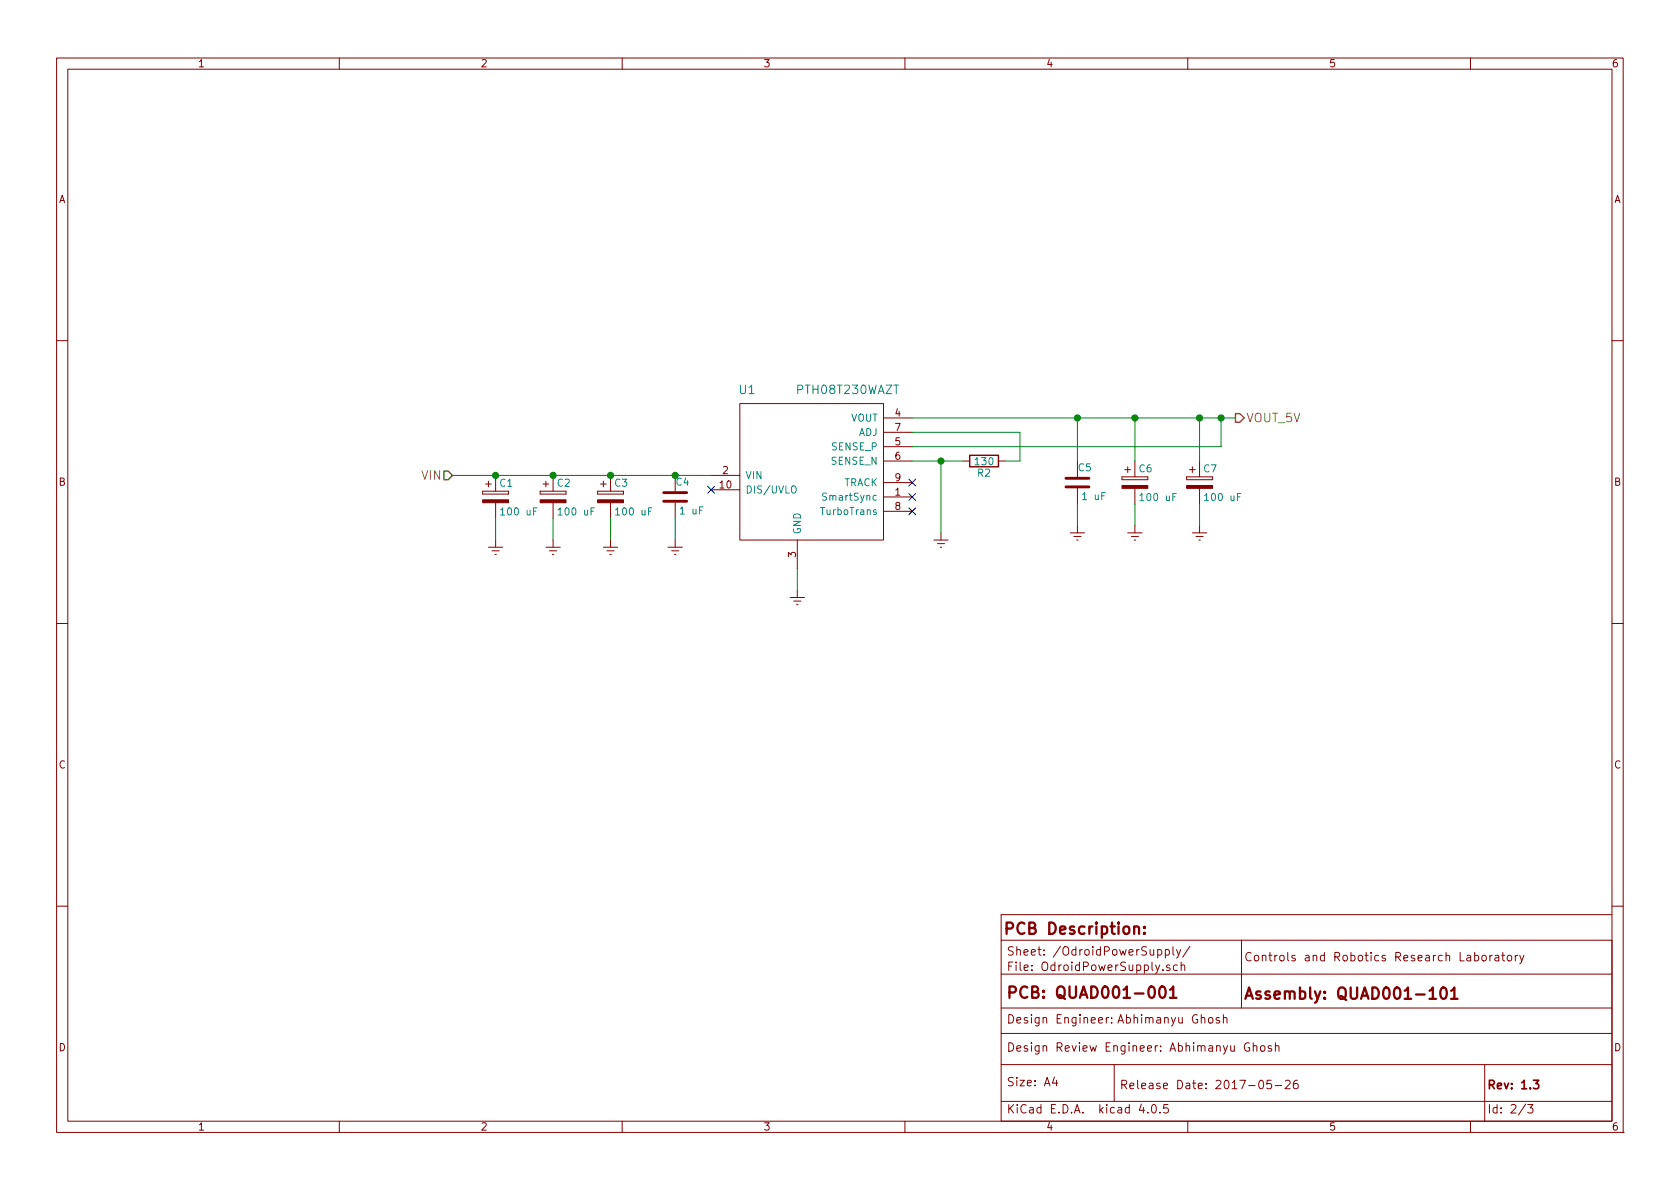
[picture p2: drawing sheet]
EESchema Schematic File Version 2
LIBS:power
LIBS:device
LIBS:transistors
LIBS:conn
LIBS:linear
LIBS:regul
LIBS:74xx
LIBS:cmos4000
LIBS:adc-dac
LIBS:memory
LIBS:xilinx
LIBS:microcontrollers
LIBS:dsp
LIBS:microchip
LIBS:analog_switches
LIBS:motorola
LIBS:texas
LIBS:intel
LIBS:audio
LIBS:interface
LIBS:digital-audio
LIBS:philips
LIBS:display
LIBS:cypress
LIBS:siliconi
LIBS:opto
LIBS:atmel
LIBS:contrib
LIBS:valves
LIBS:relays
LIBS:PowerConnectors
LIBS:PowerManagement
LIBS:custom_relays
LIBS:mechanical
LIBS:quadcopter_pdb-cache
EELAYER 25 0
EELAYER END
$Descr A4 11693 8268
encoding utf-8
Sheet 2 3
Title ""
Date "2017-05-26"
Rev "1.3"
Comp ""
Comment1 "QUAD001-001"
Comment2 "QUAD001-101"
Comment3 "Abhimanyu Ghosh"
Comment4 "Abhimanyu Ghosh"
$EndDescr
$Comp
L PTH08T230WAZT U1
U 1 1
P 5700 3350
F 0 "U1" H 5200 4000 60  0000 C CNN
F 1 "PTH08T230WAZT" H 5900 4000 60  0000 C CNN
F 2 "PowerPackages:PTH08T230WAZT_BCM" H 5700 3350 60  0001 C CNN
F 3 "" H 5700 3350 60  0001 C CNN
	1    5700 3350
	1    0    0    -1  
$EndComp
$Comp
L Earth #PWR26
U 1 1
P 5550 4100
F 0 "#PWR26" H 5550 3850 50  0001 C CNN
F 1 "Earth" H 5550 3950 50  0001 C CNN
F 2 "" H 5550 4100 50  0000 C CNN
F 3 "" H 5550 4100 50  0000 C CNN
	1    5550 4100
	1    0    0    -1  
$EndComp
$Comp
L C C4
U 1 1
P 4700 3450
F 0 "C4" H 4600 3350 50  0000 L CNN
F 1 "1 uF" H 4500 3550 50  0000 L CNN
F 2 "Capacitors_SMD:C_0805_HandSoldering" H 4738 3300 50  0001 C CNN
F 3 "" H 4700 3450 50  0000 C CNN
	1    4700 3450
	-1   0    0    1   
$EndComp
$Comp
L Earth #PWR27
U 1 1
P 6550 3700
F 0 "#PWR27" H 6550 3450 50  0001 C CNN
F 1 "Earth" H 6550 3550 50  0001 C CNN
F 2 "" H 6550 3700 50  0000 C CNN
F 3 "" H 6550 3700 50  0000 C CNN
	1    6550 3700
	1    0    0    -1  
$EndComp
NoConn ~ 4950 3400
NoConn ~ 6350 3550
NoConn ~ 6350 3450
NoConn ~ 6350 3350
$Comp
L Earth #PWR25
U 1 1
P 4700 3750
F 0 "#PWR25" H 4700 3500 50  0001 C CNN
F 1 "Earth" H 4700 3600 50  0001 C CNN
F 2 "" H 4700 3750 50  0000 C CNN
F 3 "" H 4700 3750 50  0000 C CNN
	1    4700 3750
	1    0    0    -1  
$EndComp
$Comp
L R R2
U 1 1
P 6850 3200
F 0 "R2" V 6930 3200 50  0000 C CNN
F 1 "130" V 6850 3200 50  0000 C CNN
F 2 "Resistors_SMD:R_0603_HandSoldering" H 6780 3200 50  0001 C CNN
F 3 "" H 6850 3200 50  0000 C CNN
	1    6850 3200
	0    1    1    0   
$EndComp
$Comp
L CP C3
U 1 1
P 4250 3450
F 0 "C3" H 4275 3550 50  0000 L CNN
F 1 "100 uF" H 4275 3350 50  0000 L CNN
F 2 "Capacitors_ThroughHole:C_Radial_D6.3_L11.2_P2.5" H 4288 3300 50  0001 C CNN
F 3 "" H 4250 3450 50  0000 C CNN
	1    4250 3450
	1    0    0    -1  
$EndComp
$Comp
L Earth #PWR24
U 1 1
P 4250 3750
F 0 "#PWR24" H 4250 3500 50  0001 C CNN
F 1 "Earth" H 4250 3600 50  0001 C CNN
F 2 "" H 4250 3750 50  0000 C CNN
F 3 "" H 4250 3750 50  0000 C CNN
	1    4250 3750
	1    0    0    -1  
$EndComp
$Comp
L CP C2
U 1 1
P 3850 3450
F 0 "C2" H 3875 3550 50  0000 L CNN
F 1 "100 uF" H 3875 3350 50  0000 L CNN
F 2 "Capacitors_ThroughHole:C_Radial_D6.3_L11.2_P2.5" H 3888 3300 50  0001 C CNN
F 3 "" H 3850 3450 50  0000 C CNN
	1    3850 3450
	1    0    0    -1  
$EndComp
$Comp
L CP C1
U 1 1
P 3450 3450
F 0 "C1" H 3475 3550 50  0000 L CNN
F 1 "100 uF" H 3475 3350 50  0000 L CNN
F 2 "Capacitors_ThroughHole:C_Radial_D6.3_L11.2_P2.5" H 3488 3300 50  0001 C CNN
F 3 "" H 3450 3450 50  0000 C CNN
	1    3450 3450
	1    0    0    -1  
$EndComp
$Comp
L Earth #PWR23
U 1 1
P 3850 3750
F 0 "#PWR23" H 3850 3500 50  0001 C CNN
F 1 "Earth" H 3850 3600 50  0001 C CNN
F 2 "" H 3850 3750 50  0000 C CNN
F 3 "" H 3850 3750 50  0000 C CNN
	1    3850 3750
	1    0    0    -1  
$EndComp
$Comp
L Earth #PWR22
U 1 1
P 3450 3750
F 0 "#PWR22" H 3450 3500 50  0001 C CNN
F 1 "Earth" H 3450 3600 50  0001 C CNN
F 2 "" H 3450 3750 50  0000 C CNN
F 3 "" H 3450 3750 50  0000 C CNN
	1    3450 3750
	1    0    0    -1  
$EndComp
$Comp
L C C5
U 1 1
P 7500 3350
F 0 "C5" H 7400 3250 50  0000 L CNN
F 1 "1 uF" H 7300 3450 50  0000 L CNN
F 2 "Capacitors_SMD:C_0805_HandSoldering" H 7538 3200 50  0001 C CNN
F 3 "" H 7500 3350 50  0000 C CNN
	1    7500 3350
	-1   0    0    1   
$EndComp
$Comp
L Earth #PWR28
U 1 1
P 7500 3650
F 0 "#PWR28" H 7500 3400 50  0001 C CNN
F 1 "Earth" H 7500 3500 50  0001 C CNN
F 2 "" H 7500 3650 50  0000 C CNN
F 3 "" H 7500 3650 50  0000 C CNN
	1    7500 3650
	1    0    0    -1  
$EndComp
$Comp
L CP C6
U 1 1
P 7900 3350
F 0 "C6" H 7925 3450 50  0000 L CNN
F 1 "100 uF" H 7925 3250 50  0000 L CNN
F 2 "Capacitors_ThroughHole:C_Radial_D6.3_L11.2_P2.5" H 7938 3200 50  0001 C CNN
F 3 "" H 7900 3350 50  0000 C CNN
	1    7900 3350
	1    0    0    -1  
$EndComp
$Comp
L CP C7
U 1 1
P 8350 3350
F 0 "C7" H 8375 3450 50  0000 L CNN
F 1 "100 uF" H 8375 3250 50  0000 L CNN
F 2 "Capacitors_ThroughHole:C_Radial_D6.3_L11.2_P2.5" H 8388 3200 50  0001 C CNN
F 3 "" H 8350 3350 50  0000 C CNN
	1    8350 3350
	1    0    0    -1  
$EndComp
$Comp
L Earth #PWR29
U 1 1
P 7900 3650
F 0 "#PWR29" H 7900 3400 50  0001 C CNN
F 1 "Earth" H 7900 3500 50  0001 C CNN
F 2 "" H 7900 3650 50  0000 C CNN
F 3 "" H 7900 3650 50  0000 C CNN
	1    7900 3650
	1    0    0    -1  
$EndComp
$Comp
L Earth #PWR30
U 1 1
P 8350 3650
F 0 "#PWR30" H 8350 3400 50  0001 C CNN
F 1 "Earth" H 8350 3500 50  0001 C CNN
F 2 "" H 8350 3650 50  0000 C CNN
F 3 "" H 8350 3650 50  0000 C CNN
	1    8350 3650
	1    0    0    -1  
$EndComp
Wire Wire Line
	6350 3200 6700 3200
Wire Wire Line
	6550 3200 6550 3700
Wire Wire Line
	6350 2900 8600 2900
Wire Wire Line
	6350 3100 8500 3100
Wire Wire Line
	8500 3100 8500 2900
Connection ~ 8500 2900
Wire Wire Line
	5550 4100 5550 3950
Wire Wire Line
	3150 3300 4950 3300
Connection ~ 4700 3300
Wire Wire Line
	4700 3750 4700 3600
Wire Wire Line
	6350 3000 7100 3000
Wire Wire Line
	7100 3000 7100 3200
Wire Wire Line
	7100 3200 7000 3200
Connection ~ 6550 3200
Wire Wire Line
	4250 3750 4250 3600
Connection ~ 4250 3300
Wire Wire Line
	3450 3750 3450 3600
Wire Wire Line
	3850 3750 3850 3600
Connection ~ 3450 3300
Connection ~ 3850 3300
Wire Wire Line
	7500 3200 7500 2900
Connection ~ 7500 2900
Wire Wire Line
	7500 3650 7500 3500
Wire Wire Line
	7900 3650 7900 3500
Wire Wire Line
	8350 3650 8350 3500
Wire Wire Line
	7900 3200 7900 2900
Connection ~ 7900 2900
Wire Wire Line
	8350 3200 8350 2900
Connection ~ 8350 2900
Text HLabel 3150 3300 0    60   Input ~ 0
VIN
Text HLabel 8600 2900 2    60   Output ~ 0
VOUT_5V
$EndSCHEMATC
